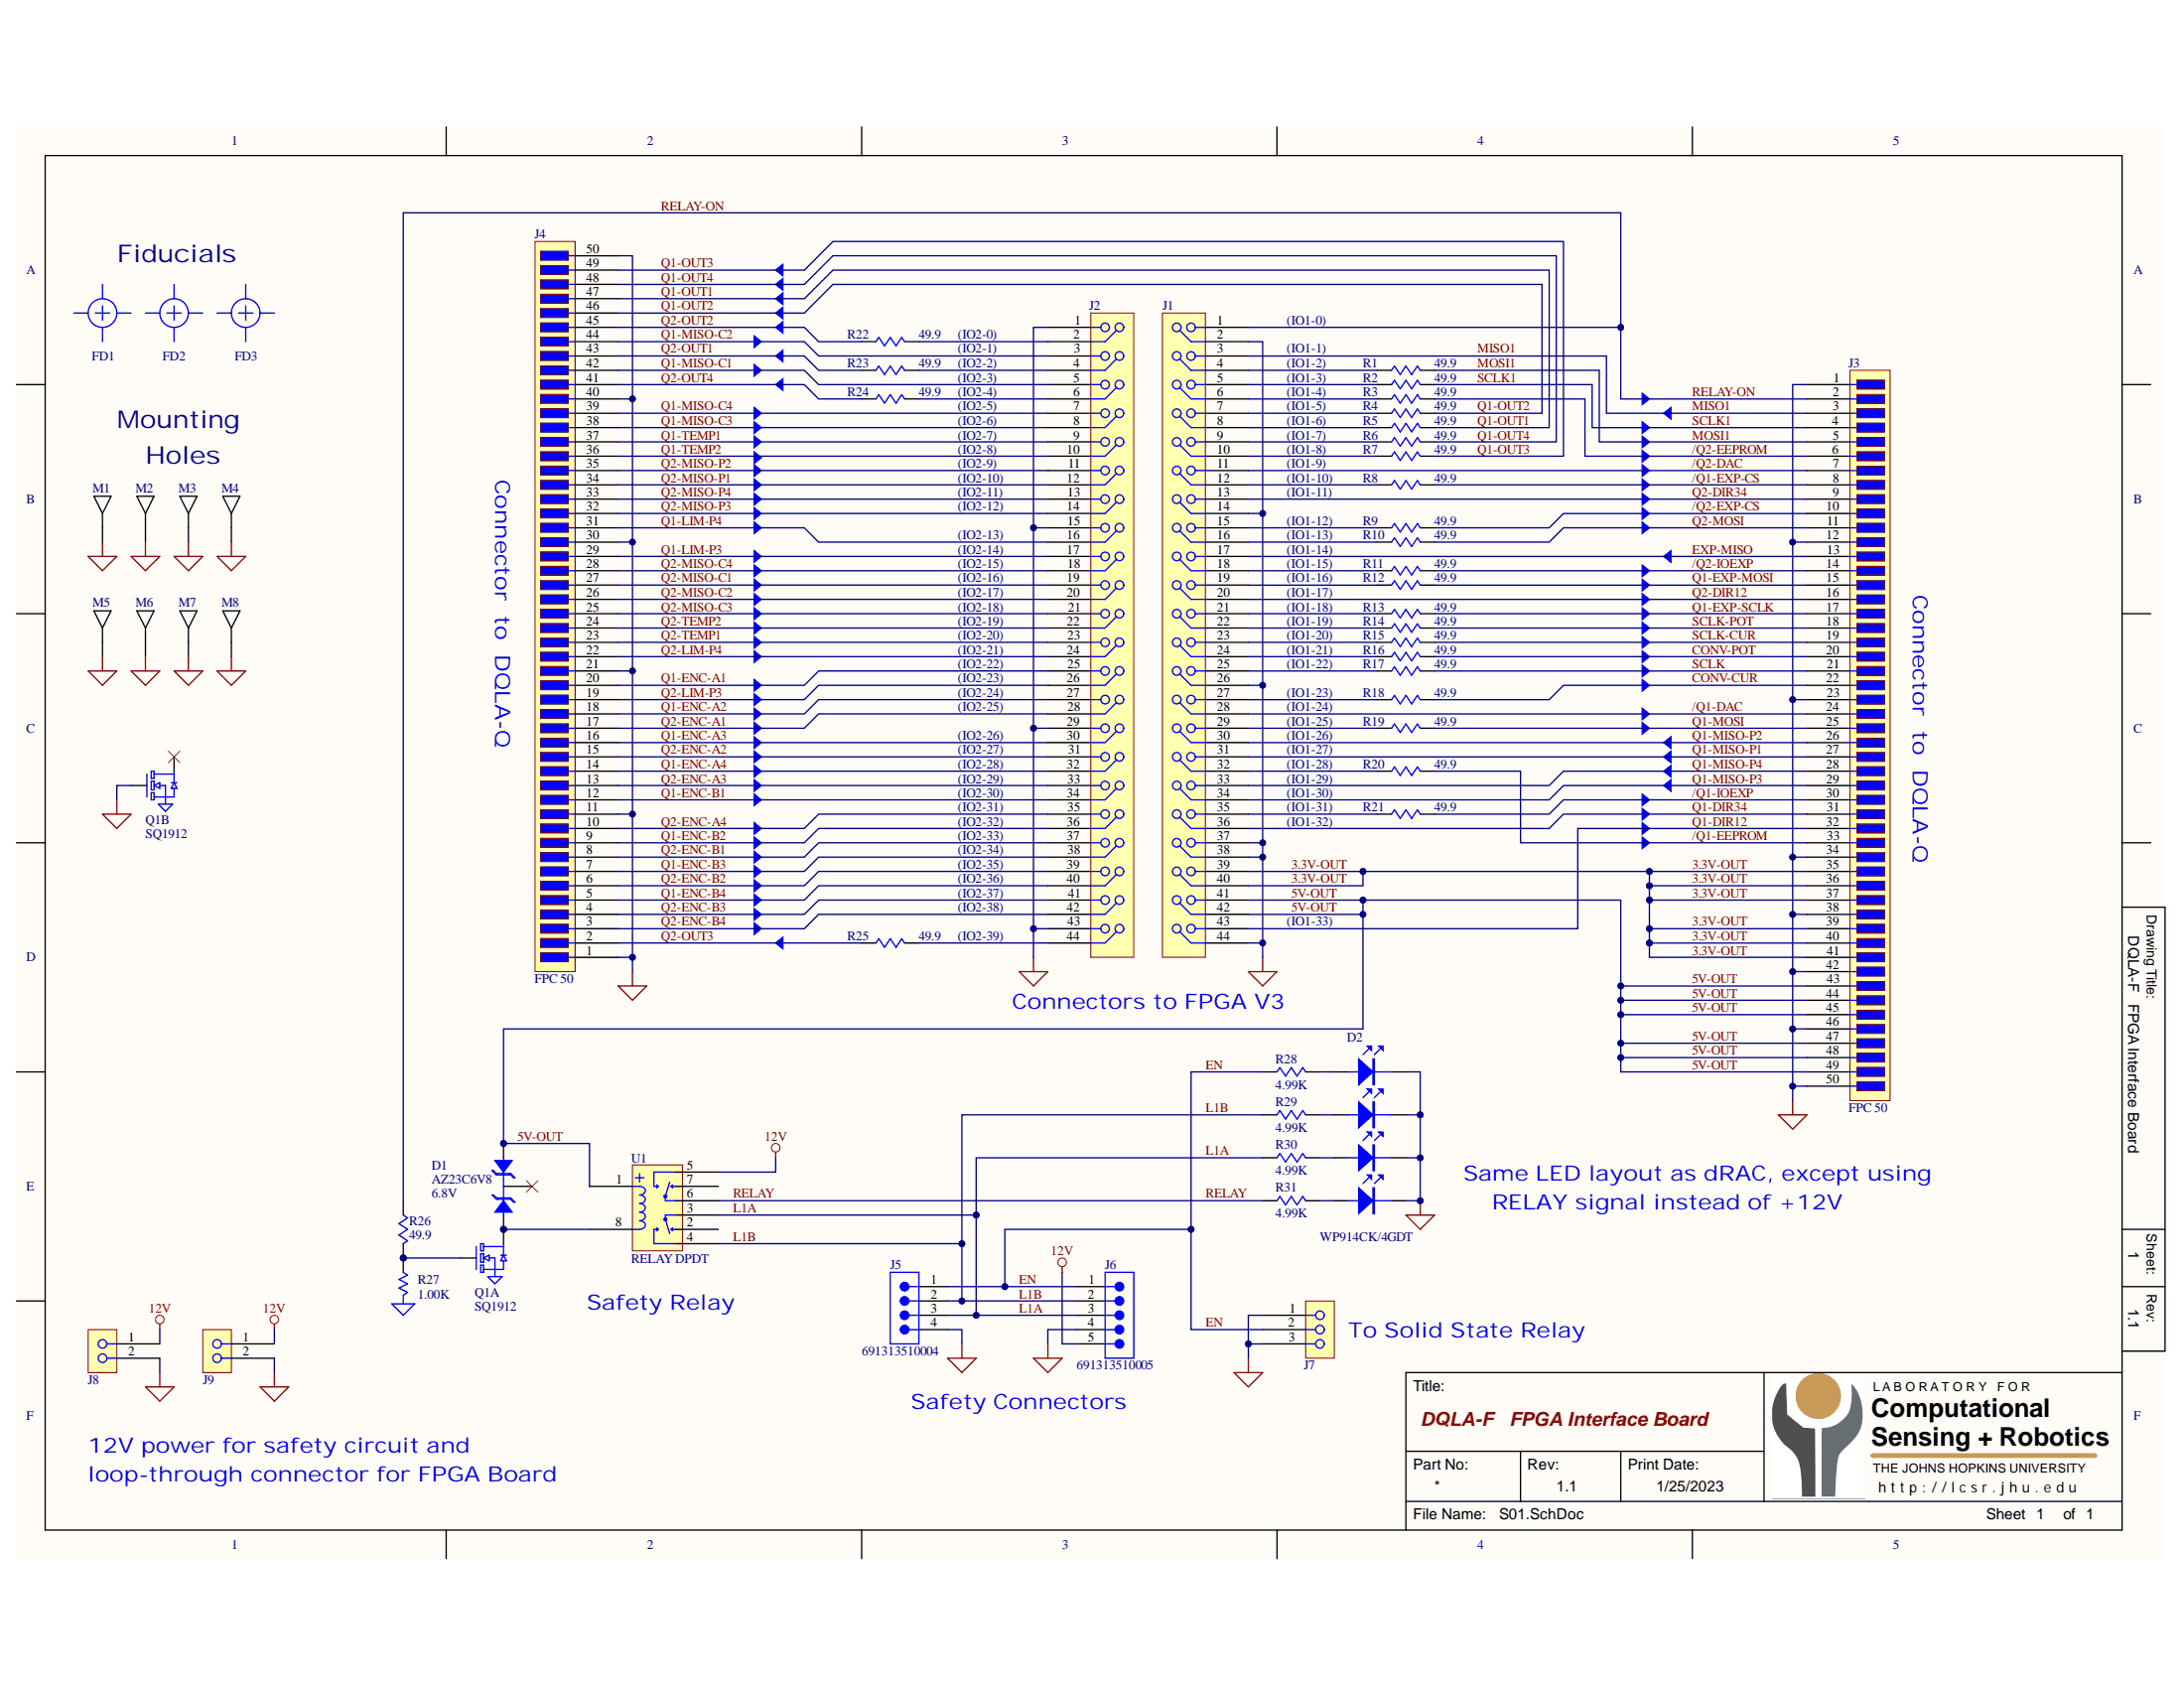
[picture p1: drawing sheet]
# Altium project DQLA-F.PrjPcb
1 sheet, 55 parts. Net scope: global (net labels, ports and power ports of the same name join across sheets).
Board file: DQLA-F.PcbDoc

## Sheet S01.SchDoc: DQLA-F   FPGA Interface Board
size 381 x 254 mm; Revision: 1.1; SheetNumber: 1; SheetTotal: 1

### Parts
D1  AZ23C6V8  Voltage: 6.8V  [SOT-23]
D2  WP914CK/4GDT  [LED-3MM-QUAD]
FD1  FD  [FD]  (value not drawn)  (no BOM)
FD2  FD  [FD]  (value not drawn)  (no BOM)
FD3  FD  [FD]  (value not drawn)  (no BOM)
J1  HEADER 22x2-1  [HDR-22x2-2MM]  (value not drawn)
J2  HEADER 22x2-1  [HDR-22x2-2MM]  (value not drawn)
J3  FPC 50  [CONN-XF3M1-5015-1B-REV]
J4  FPC 50  [CONN-XF3M1-5015-1B-REV]
J5  691313510004  [691313510004]
J6  691313510005  [691313510005]
J7  HEADER 3  [HDR-3x1-100]  (value not drawn)
J8  HEADER 2  [HDR-2x1-100]  (value not drawn)
J9  HEADER 2  [HDR-2x1-100]  (value not drawn)
M1  MHOLE  [MHOLE4]  (value not drawn)  (no BOM)
M2  MHOLE  [MHOLE4]  (value not drawn)  (no BOM)
M3  MHOLE  [MHOLE4]  (value not drawn)  (no BOM)
M4  MHOLE  [MHOLE4]  (value not drawn)  (no BOM)
M5  MHOLE  [MHOLE4]  (value not drawn)  (no BOM)
M6  MHOLE  [MHOLE4]  (value not drawn)  (no BOM)
M7  MHOLE  [MHOLE4]  (value not drawn)  (no BOM)
M8  MHOLE  [MHOLE4]  (value not drawn)  (no BOM)
Q1  SQ1912  [SC70-6-NP]  (parts A,B of 2)
R1  49.9  [R0402]
R2  49.9  [R0402]
R3  49.9  [R0402]
R4  49.9  [R0402]
R5  49.9  [R0402]
R6  49.9  [R0402]
R7  49.9  [R0402]
R8  49.9  [R0402]
R9  49.9  [R0402]
R10  49.9  [R0402]
R11  49.9  [R0402]
R12  49.9  [R0402]
R13  49.9  [R0402]
R14  49.9  [R0402]
R15  49.9  [R0402]
R16  49.9  [R0402]
R17  49.9  [R0402]
R18  49.9  [R0402]
R19  49.9  [R0402]
R20  49.9  [R0402]
R21  49.9  [R0402]
R22  49.9  [R0402]
R23  49.9  [R0402]
R24  49.9  [R0402]
R25  49.9  [R0402]
R26  49.9  [R0402]
R27  1.00K  [R0402]
R28  4.99K  [R0402]
R29  4.99K  [R0402]
R30  4.99K  [R0402]
R31  4.99K  [R0402]
U1  RELAY DPDT  [RELAY-IM03TS]

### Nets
12V: J6.5 J8.1 J9.1 U1.5(NO)
GND: D2.1(C) D2.3(C) D2.5(C) D2.7(C) J1.2 J1.14 J1.26 J1.37 J1.38 J1.44 J2.1 J2.15 J2.29 J2.43 J3.1 J3.12 J3.23 J3.34 J3.38 J3.42 J3.46 J3.50 J4.1 J4.11 J4.21 J4.30 J4.40 J4.50 J5.4 J6.4 J7.1 J7.3 J8.2 J9.2 M1.1 M2.1 M3.1 M4.1 M5.1 M6.1 M7.1 M8.1 Q1.1(S1) Q1.4(S2) Q1.5(G2) R27.2(GND)
3.3V-OUT: J1.39 J1.40 J3.35 J3.36 J3.37 J3.39 J3.40 J3.41
5V-OUT: D1.1(A2) J1.41 J1.42 J3.43 J3.44 J3.45 J3.47 J3.48 J3.49 U1.1(COIL+)
/Q1-DAC: J1.28 J3.24
/Q1-EEPROM: J3.33 R20.2
/Q1-EXP-CS: J3.8 R8.2
/Q1-IOEXP: J3.30 R21.2
/Q2-DAC: J1.11 J3.7
/Q2-EEPROM: J3.6 R3.2
/Q2-EXP-CS: J3.10 R9.2
/Q2-IOEXP: J3.14 R11.2
CONV-CUR: J3.22 R18.2
CONV-POT: J3.20 R16.2
EN: J5.1 J6.1 J7.2 R28.1
EXP-MISO: J1.17 J3.13
L1A: J5.3 J6.3 R30.1 U1.3(COM)
L1B: J5.2 J6.2 R29.1 U1.4(NO)
MISO1: J1.3 J3.3
MOSI1: J3.5 R1.2
Q1-DIR12: J1.43 J3.32
Q1-DIR34: J1.36 J3.31
Q1-ENC-A1: J2.25 J4.20
Q1-ENC-A2: J2.27 J4.18
Q1-ENC-A3: J2.30 J4.16
Q1-ENC-A4: J2.32 J4.14
Q1-ENC-B1: J2.34 J4.12
Q1-ENC-B2: J2.36 J4.9
Q1-ENC-B3: J2.38 J4.7
Q1-ENC-B4: J2.40 J4.5
Q1-EXP-MOSI: J3.15 R12.2
Q1-EXP-SCLK: J3.17 R13.2
Q1-LIM-P3: J2.17 J4.29
Q1-LIM-P4: J2.16 J4.31
Q1-MISO-C1: J2.5 J4.42
Q1-MISO-C2: J2.3 J4.44
Q1-MISO-C3: J2.8 J4.38
Q1-MISO-C4: J2.7 J4.39
Q1-MISO-P1: J1.31 J3.27
Q1-MISO-P2: J1.30 J3.26
Q1-MISO-P3: J1.34 J3.29
Q1-MISO-P4: J1.33 J3.28
Q1-MOSI: J3.25 R19.2
Q1-OUT1: J4.47 R5.2
Q1-OUT2: J4.46 R4.2
Q1-OUT3: J4.49 R7.2
Q1-OUT4: J4.48 R6.2
Q1-TEMP1: J2.9 J4.37
Q1-TEMP2: J2.10 J4.36
Q2-DIR12: J1.20 J3.16
Q2-DIR34: J1.13 J3.9
Q2-ENC-A1: J2.28 J4.17
Q2-ENC-A2: J2.31 J4.15
Q2-ENC-A3: J2.33 J4.13
Q2-ENC-A4: J2.35 J4.10
Q2-ENC-B1: J2.37 J4.8
Q2-ENC-B2: J2.39 J4.6
Q2-ENC-B3: J2.41 J4.4
Q2-ENC-B4: J2.42 J4.3
Q2-LIM-P3: J2.26 J4.19
Q2-LIM-P4: J2.24 J4.22
Q2-MISO-C1: J2.19 J4.27
Q2-MISO-C2: J2.20 J4.26
Q2-MISO-C3: J2.21 J4.25
Q2-MISO-C4: J2.18 J4.28
Q2-MISO-P1: J2.12 J4.34
Q2-MISO-P2: J2.11 J4.35
Q2-MISO-P3: J2.14 J4.32
Q2-MISO-P4: J2.13 J4.33
Q2-MOSI: J3.11 R10.2
Q2-OUT1: J4.43 R23.1
Q2-OUT2: J4.45 R22.1
Q2-OUT3: J4.2 R25.1
Q2-OUT4: J4.41 R24.1
Q2-TEMP1: J2.23 J4.23
Q2-TEMP2: J2.22 J4.24
RELAY: R31.1 U1.6(COM)
RELAY-ON: J1.1 J3.2 R26.1
SCLK: J3.21 R17.2
SCLK1: J3.4 R2.2
SCLK-CUR: J3.19 R15.2
SCLK-POT: J3.18 R14.2
NetD1_2: D1.2(A1) Q1.6(D1) U1.8(COIL-)
NetD2_2: D2.2(A) R28.2
NetD2_4: D2.4(A) R29.2
NetD2_6: D2.6(A) R30.2
NetD2_8: D2.8(A) R31.2
NetJ1_4: J1.4 R1.1
NetJ1_5: J1.5 R2.1
NetJ1_6: J1.6 R3.1
NetJ1_7: J1.7 R4.1
NetJ1_8: J1.8 R5.1
NetJ1_9: J1.9 R6.1
NetJ1_10: J1.10 R7.1
NetJ1_12: J1.12 R8.1
NetJ1_15: J1.15 R9.1
NetJ1_16: J1.16 R10.1
NetJ1_18: J1.18 R11.1
NetJ1_19: J1.19 R12.1
NetJ1_21: J1.21 R13.1
NetJ1_22: J1.22 R14.1
NetJ1_23: J1.23 R15.1
NetJ1_24: J1.24 R16.1
NetJ1_25: J1.25 R17.1
NetJ1_27: J1.27 R18.1
NetJ1_29: J1.29 R19.1
NetJ1_32: J1.32 R20.1
NetJ1_35: J1.35 R21.1
NetJ2_2: J2.2 R22.2
NetJ2_4: J2.4 R23.2
NetJ2_6: J2.6 R24.2
NetJ2_44: J2.44 R25.2
NetQ1_2: Q1.2(G1) R26.2 R27.1

Not connected (* = marked no-connect by the designer): D1 3(A1)*; Q1 3(D2)*; U1 2(NC) 7(NC)

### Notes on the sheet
- Fiducials
- (IO2-0)
- (IO2-1)
- (IO2-2)
- (IO1-0)
- (IO1-1)
- (IO1-2)
- Mounting
- (IO2-3)
- (IO2-4)
- (IO2-5)
- (IO2-6)
- (IO2-7)
- (IO1-3)
- (IO1-4)
- (IO1-5)
- (IO1-6)
- (IO1-7)
- Holes
- (IO2-8)
- (IO2-9)
- (IO2-10)
- (IO2-11)
- (IO2-12)
- (IO1-8)
- (IO1-9)
- (IO1-10)
- (IO1-11)
- (IO2-13)
- (IO2-14)
- (IO2-15)
- (IO2-16)
- (IO1-12)
- (IO1-13)
- (IO1-14)
- (IO1-15)
- (IO1-16)
- Connector  to  DQLA-Q
- (IO2-17)
- (IO2-18)
- (IO2-19)
- (IO2-20)
- (IO2-21)
- (IO1-17)
- (IO1-18)
- (IO1-19)
- (IO1-20)
- (IO1-21)
- (IO2-22)
- (IO2-23)
- (IO2-24)
- (IO2-25)
- (IO1-22)
- (IO1-23)
- (IO1-24)
- (IO1-25)
- (IO2-26)
- (IO2-27)
- (IO2-28)
- (IO2-29)
- (IO2-30)
- (IO1-26)
- (IO1-27)
- (IO1-28)
- (IO1-29)
- (IO1-30)
- (IO2-31)
- (IO2-32)
- (IO2-33)
- (IO2-34)
- (IO2-35)
- (IO1-31)
- (IO1-32)
- (IO2-36)
- (IO2-37)
- (IO2-38)
- (IO2-39)
- (IO1-33)
- Connectors to FPGA V3
- Same LED layout as dRAC, except using
- RELAY signal instead of +12V
- (near U1) Safety Relay
- (near J7) To Solid State Relay
- 12V power for safety circuit and
- Could add LED for /RELAY (might be useful for debugging)
- Safety Connectors
- loop-through connector for FPGA Board
